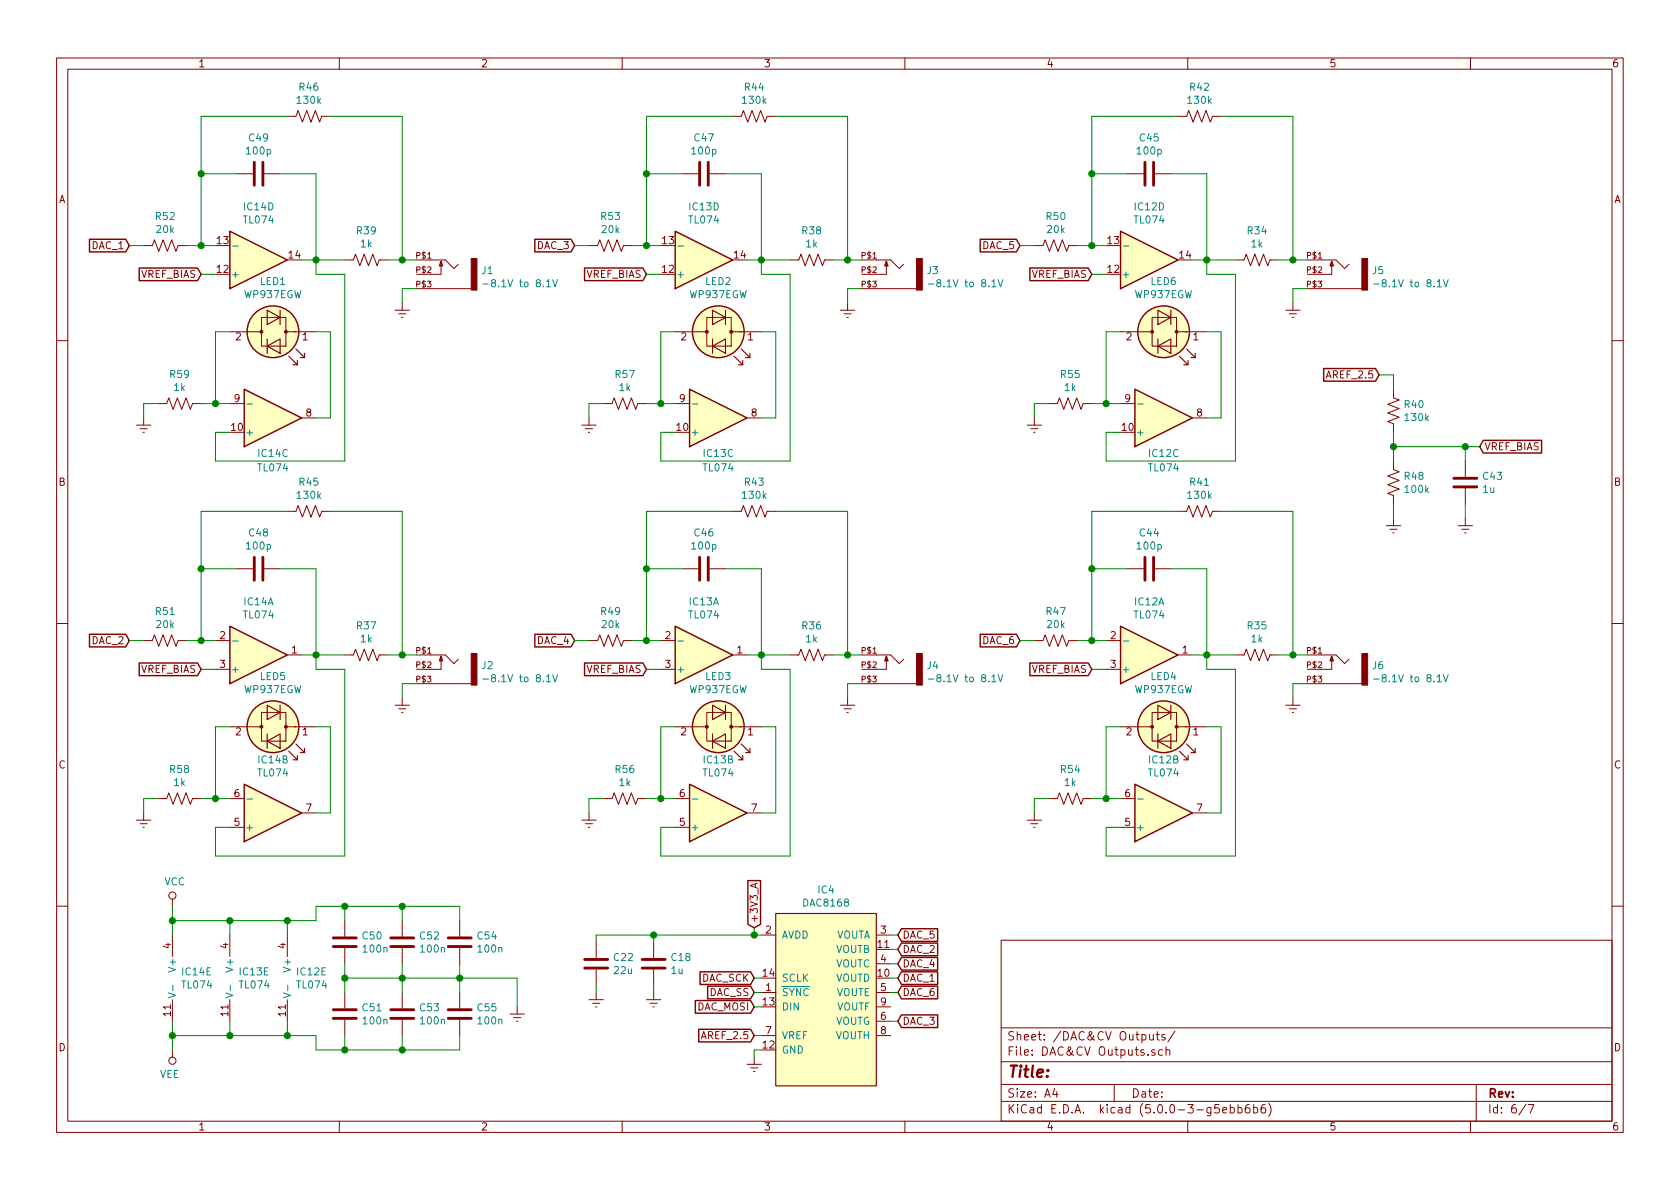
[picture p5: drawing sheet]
EESchema Schematic File Version 4
LIBS:Stages-cache
EELAYER 26 0
EELAYER END
$Descr A4 11693 8268
encoding utf-8
Sheet 6 7
Title ""
Date ""
Rev ""
Comp ""
Comment1 ""
Comment2 ""
Comment3 ""
Comment4 ""
$EndDescr
$Comp
L Amplifier_Operational:TL074 IC14
U 4 1
P 1800 1800
F 0 "IC14" H 1800 1433 50  0000 C CNN
F 1 "TL074" H 1800 1524 50  0000 C CNN
F 2 "Package_SO:TSSOP-14_4.4x5mm_P0.65mm" H 1750 1900 50  0001 C CNN
F 3 "http://www.ti.com/lit/ds/symlink/tl071.pdf" H 1850 2000 50  0001 C CNN
	4    1800 1800
	1    0    0    1   
$EndComp
$Comp
L Amplifier_Operational:TL074 IC14
U 3 1
P 1900 2900
F 0 "IC14" H 1900 3150 50  0000 C CNN
F 1 "TL074" H 1900 3250 50  0000 C CNN
F 2 "Package_SO:TSSOP-14_4.4x5mm_P0.65mm" H 1850 3000 50  0001 C CNN
F 3 "http://www.ti.com/lit/ds/symlink/tl071.pdf" H 1950 3100 50  0001 C CNN
	3    1900 2900
	1    0    0    1   
$EndComp
$Comp
L Device:LED_Dual_2pin LED1
U 1 1
P 1900 2300
F 0 "LED1" H 1900 1953 50  0000 C CNN
F 1 "WP937EGW" H 1900 2044 50  0000 C CNN
F 2 "LED_THT:LED_D3.0mm" H 1900 2300 50  0001 C CNN
F 3 "~" H 1900 2300 50  0001 C CNN
	1    1900 2300
	1    0    0    1   
$EndComp
$Comp
L Device:C C49
U 1 1
P 1800 1200
F 0 "C49" V 1548 1200 50  0000 C CNN
F 1 "100p" V 1639 1200 50  0000 C CNN
F 2 "Capacitor_SMD:C_0805_2012Metric" H 1838 1050 50  0001 C CNN
F 3 "~" H 1800 1200 50  0001 C CNN
	1    1800 1200
	0    1    1    0   
$EndComp
$Comp
L Device:R_US R39
U 1 1
P 2550 1800
F 0 "R39" V 2345 1800 50  0000 C CNN
F 1 "1k" V 2436 1800 50  0000 C CNN
F 2 "Resistor_SMD:R_0805_2012Metric" V 2590 1790 50  0001 C CNN
F 3 "~" H 2550 1800 50  0001 C CNN
	1    2550 1800
	0    1    1    0   
$EndComp
$Comp
L Device:R_US R59
U 1 1
P 1250 2800
F 0 "R59" V 1045 2800 50  0000 C CNN
F 1 "1k" V 1136 2800 50  0000 C CNN
F 2 "Resistor_SMD:R_0805_2012Metric" V 1290 2790 50  0001 C CNN
F 3 "~" H 1250 2800 50  0001 C CNN
	1    1250 2800
	0    1    1    0   
$EndComp
$Comp
L power:Earth #PWR0181
U 1 1
P 1000 2900
F 0 "#PWR0181" H 1000 2650 50  0001 C CNN
F 1 "Earth" H 1000 2750 50  0001 C CNN
F 2 "" H 1000 2900 50  0001 C CNN
F 3 "~" H 1000 2900 50  0001 C CNN
	1    1000 2900
	1    0    0    -1  
$EndComp
$Comp
L Device:R_US R46
U 1 1
P 2150 800
F 0 "R46" V 1945 800 50  0000 C CNN
F 1 "130k" V 2036 800 50  0000 C CNN
F 2 "Resistor_SMD:R_0805_2012Metric" V 2190 790 50  0001 C CNN
F 3 "~" H 2150 800 50  0001 C CNN
	1    2150 800 
	0    1    1    0   
$EndComp
$Comp
L Device:R_US R52
U 1 1
P 1150 1700
F 0 "R52" V 945 1700 50  0000 C CNN
F 1 "20k" V 1036 1700 50  0000 C CNN
F 2 "Resistor_SMD:R_0805_2012Metric" V 1190 1690 50  0001 C CNN
F 3 "~" H 1150 1700 50  0001 C CNN
	1    1150 1700
	0    1    1    0   
$EndComp
Text GLabel 900  1700 0    50   Input ~ 0
DAC_1
Text GLabel 1400 1900 0    50   Input ~ 0
VREF_BIAS
Wire Wire Line
	1500 1700 1400 1700
Wire Wire Line
	1000 1700 900  1700
Wire Wire Line
	1400 1200 1650 1200
Wire Wire Line
	1400 1200 1400 1700
Connection ~ 1400 1700
Wire Wire Line
	1400 1700 1300 1700
Wire Wire Line
	1950 1200 2200 1200
Wire Wire Line
	2200 1200 2200 1800
Wire Wire Line
	2200 1800 2100 1800
Wire Wire Line
	2200 1800 2400 1800
Connection ~ 2200 1800
Wire Wire Line
	2000 800  1400 800 
Wire Wire Line
	1400 800  1400 1200
Connection ~ 1400 1200
Wire Wire Line
	2300 800  2800 800 
Wire Wire Line
	2800 800  2800 1800
Wire Wire Line
	2800 1800 2700 1800
Wire Wire Line
	2200 2300 2300 2300
Wire Wire Line
	2300 2300 2300 2900
Wire Wire Line
	2300 2900 2200 2900
Wire Wire Line
	1600 2300 1500 2300
Wire Wire Line
	1500 2300 1500 2800
Wire Wire Line
	1500 2800 1600 2800
Wire Wire Line
	1500 2800 1400 2800
Connection ~ 1500 2800
Wire Wire Line
	1100 2800 1000 2800
Wire Wire Line
	1000 2800 1000 2900
Wire Wire Line
	2200 1800 2200 1900
Wire Wire Line
	2200 1900 2400 1900
Wire Wire Line
	2400 1900 2400 3200
Wire Wire Line
	2400 3200 1500 3200
Wire Wire Line
	1500 3200 1500 3000
Wire Wire Line
	1500 3000 1600 3000
$Comp
L WQP-PJ301M-12_JACK:WQP-PJ301M-12_JACK J1
U 1 1
P 3100 1900
F 0 "J1" H 3347 1928 50  0000 L CNN
F 1 "-8.1V to 8.1V" H 3347 1837 50  0000 L CNN
F 2 "WQP-PJ301M-12_JACK:WQP-PJ301M-12_JACK" H 3100 1900 50  0001 L BNN
F 3 "" H 3100 1900 50  0001 C CNN
	1    3100 1900
	1    0    0    -1  
$EndComp
$Comp
L power:Earth #PWR0182
U 1 1
P 2800 2100
F 0 "#PWR0182" H 2800 1850 50  0001 C CNN
F 1 "Earth" H 2800 1950 50  0001 C CNN
F 2 "" H 2800 2100 50  0001 C CNN
F 3 "~" H 2800 2100 50  0001 C CNN
	1    2800 2100
	1    0    0    -1  
$EndComp
Wire Wire Line
	2900 2000 2800 2000
Wire Wire Line
	2800 2000 2800 2100
Wire Wire Line
	2800 1800 2900 1800
Connection ~ 2800 1800
$Comp
L Amplifier_Operational:TL074 IC14
U 1 1
P 1800 4550
F 0 "IC14" H 1800 4183 50  0000 C CNN
F 1 "TL074" H 1800 4274 50  0000 C CNN
F 2 "Package_SO:TSSOP-14_4.4x5mm_P0.65mm" H 1750 4650 50  0001 C CNN
F 3 "http://www.ti.com/lit/ds/symlink/tl071.pdf" H 1850 4750 50  0001 C CNN
	1    1800 4550
	1    0    0    1   
$EndComp
$Comp
L Amplifier_Operational:TL074 IC14
U 2 1
P 1900 5650
F 0 "IC14" H 1900 5283 50  0000 C CNN
F 1 "TL074" H 1900 5374 50  0000 C CNN
F 2 "Package_SO:TSSOP-14_4.4x5mm_P0.65mm" H 1850 5750 50  0001 C CNN
F 3 "http://www.ti.com/lit/ds/symlink/tl071.pdf" H 1950 5850 50  0001 C CNN
	2    1900 5650
	1    0    0    1   
$EndComp
$Comp
L Device:LED_Dual_2pin LED5
U 1 1
P 1900 5050
F 0 "LED5" H 1900 4703 50  0000 C CNN
F 1 "WP937EGW" H 1900 4794 50  0000 C CNN
F 2 "LED_THT:LED_D3.0mm" H 1900 5050 50  0001 C CNN
F 3 "~" H 1900 5050 50  0001 C CNN
	1    1900 5050
	1    0    0    1   
$EndComp
$Comp
L Device:C C48
U 1 1
P 1800 3950
F 0 "C48" V 1548 3950 50  0000 C CNN
F 1 "100p" V 1639 3950 50  0000 C CNN
F 2 "Capacitor_SMD:C_0805_2012Metric" H 1838 3800 50  0001 C CNN
F 3 "~" H 1800 3950 50  0001 C CNN
	1    1800 3950
	0    1    1    0   
$EndComp
$Comp
L Device:R_US R37
U 1 1
P 2550 4550
F 0 "R37" V 2345 4550 50  0000 C CNN
F 1 "1k" V 2436 4550 50  0000 C CNN
F 2 "Resistor_SMD:R_0805_2012Metric" V 2590 4540 50  0001 C CNN
F 3 "~" H 2550 4550 50  0001 C CNN
	1    2550 4550
	0    1    1    0   
$EndComp
$Comp
L Device:R_US R58
U 1 1
P 1250 5550
F 0 "R58" V 1045 5550 50  0000 C CNN
F 1 "1k" V 1136 5550 50  0000 C CNN
F 2 "Resistor_SMD:R_0805_2012Metric" V 1290 5540 50  0001 C CNN
F 3 "~" H 1250 5550 50  0001 C CNN
	1    1250 5550
	0    1    1    0   
$EndComp
$Comp
L power:Earth #PWR0183
U 1 1
P 1000 5650
F 0 "#PWR0183" H 1000 5400 50  0001 C CNN
F 1 "Earth" H 1000 5500 50  0001 C CNN
F 2 "" H 1000 5650 50  0001 C CNN
F 3 "~" H 1000 5650 50  0001 C CNN
	1    1000 5650
	1    0    0    -1  
$EndComp
$Comp
L Device:R_US R45
U 1 1
P 2150 3550
F 0 "R45" V 1945 3550 50  0000 C CNN
F 1 "130k" V 2036 3550 50  0000 C CNN
F 2 "Resistor_SMD:R_0805_2012Metric" V 2190 3540 50  0001 C CNN
F 3 "~" H 2150 3550 50  0001 C CNN
	1    2150 3550
	0    1    1    0   
$EndComp
$Comp
L Device:R_US R51
U 1 1
P 1150 4450
F 0 "R51" V 945 4450 50  0000 C CNN
F 1 "20k" V 1036 4450 50  0000 C CNN
F 2 "Resistor_SMD:R_0805_2012Metric" V 1190 4440 50  0001 C CNN
F 3 "~" H 1150 4450 50  0001 C CNN
	1    1150 4450
	0    1    1    0   
$EndComp
Text GLabel 900  4450 0    50   Input ~ 0
DAC_2
Text GLabel 1400 4650 0    50   Input ~ 0
VREF_BIAS
Wire Wire Line
	1500 4450 1400 4450
Wire Wire Line
	1000 4450 900  4450
Wire Wire Line
	1400 3950 1650 3950
Wire Wire Line
	1400 3950 1400 4450
Connection ~ 1400 4450
Wire Wire Line
	1400 4450 1300 4450
Wire Wire Line
	1950 3950 2200 3950
Wire Wire Line
	2200 3950 2200 4550
Wire Wire Line
	2200 4550 2100 4550
Wire Wire Line
	2200 4550 2400 4550
Connection ~ 2200 4550
Wire Wire Line
	2000 3550 1400 3550
Wire Wire Line
	1400 3550 1400 3950
Connection ~ 1400 3950
Wire Wire Line
	2300 3550 2800 3550
Wire Wire Line
	2800 3550 2800 4550
Wire Wire Line
	2800 4550 2700 4550
Wire Wire Line
	2200 5050 2300 5050
Wire Wire Line
	2300 5050 2300 5650
Wire Wire Line
	2300 5650 2200 5650
Wire Wire Line
	1600 5050 1500 5050
Wire Wire Line
	1500 5050 1500 5550
Wire Wire Line
	1500 5550 1600 5550
Wire Wire Line
	1500 5550 1400 5550
Connection ~ 1500 5550
Wire Wire Line
	1100 5550 1000 5550
Wire Wire Line
	1000 5550 1000 5650
Wire Wire Line
	2200 4550 2200 4650
Wire Wire Line
	2200 4650 2400 4650
Wire Wire Line
	2400 4650 2400 5950
Wire Wire Line
	2400 5950 1500 5950
Wire Wire Line
	1500 5950 1500 5750
Wire Wire Line
	1500 5750 1600 5750
$Comp
L WQP-PJ301M-12_JACK:WQP-PJ301M-12_JACK J2
U 1 1
P 3100 4650
F 0 "J2" H 3347 4678 50  0000 L CNN
F 1 "-8.1V to 8.1V" H 3347 4587 50  0000 L CNN
F 2 "WQP-PJ301M-12_JACK:WQP-PJ301M-12_JACK" H 3100 4650 50  0001 L BNN
F 3 "" H 3100 4650 50  0001 C CNN
	1    3100 4650
	1    0    0    -1  
$EndComp
$Comp
L power:Earth #PWR0184
U 1 1
P 2800 4850
F 0 "#PWR0184" H 2800 4600 50  0001 C CNN
F 1 "Earth" H 2800 4700 50  0001 C CNN
F 2 "" H 2800 4850 50  0001 C CNN
F 3 "~" H 2800 4850 50  0001 C CNN
	1    2800 4850
	1    0    0    -1  
$EndComp
Wire Wire Line
	2900 4750 2800 4750
Wire Wire Line
	2800 4750 2800 4850
Wire Wire Line
	2800 4550 2900 4550
Connection ~ 2800 4550
Wire Wire Line
	1400 1900 1500 1900
Wire Wire Line
	1400 4650 1500 4650
$Comp
L Amplifier_Operational:TL074 IC13
U 4 1
P 4900 1800
F 0 "IC13" H 4900 1433 50  0000 C CNN
F 1 "TL074" H 4900 1524 50  0000 C CNN
F 2 "Package_SO:TSSOP-14_4.4x5mm_P0.65mm" H 4850 1900 50  0001 C CNN
F 3 "http://www.ti.com/lit/ds/symlink/tl071.pdf" H 4950 2000 50  0001 C CNN
	4    4900 1800
	1    0    0    1   
$EndComp
$Comp
L Amplifier_Operational:TL074 IC13
U 3 1
P 5000 2900
F 0 "IC13" H 5000 3150 50  0000 C CNN
F 1 "TL074" H 5000 3250 50  0000 C CNN
F 2 "Package_SO:TSSOP-14_4.4x5mm_P0.65mm" H 4950 3000 50  0001 C CNN
F 3 "http://www.ti.com/lit/ds/symlink/tl071.pdf" H 5050 3100 50  0001 C CNN
	3    5000 2900
	1    0    0    1   
$EndComp
$Comp
L Device:LED_Dual_2pin LED2
U 1 1
P 5000 2300
F 0 "LED2" H 5000 1953 50  0000 C CNN
F 1 "WP937EGW" H 5000 2044 50  0000 C CNN
F 2 "LED_THT:LED_D3.0mm" H 5000 2300 50  0001 C CNN
F 3 "~" H 5000 2300 50  0001 C CNN
	1    5000 2300
	1    0    0    1   
$EndComp
$Comp
L Device:C C47
U 1 1
P 4900 1200
F 0 "C47" V 4648 1200 50  0000 C CNN
F 1 "100p" V 4739 1200 50  0000 C CNN
F 2 "Capacitor_SMD:C_0805_2012Metric" H 4938 1050 50  0001 C CNN
F 3 "~" H 4900 1200 50  0001 C CNN
	1    4900 1200
	0    1    1    0   
$EndComp
$Comp
L Device:R_US R38
U 1 1
P 5650 1800
F 0 "R38" V 5445 1800 50  0000 C CNN
F 1 "1k" V 5536 1800 50  0000 C CNN
F 2 "Resistor_SMD:R_0805_2012Metric" V 5690 1790 50  0001 C CNN
F 3 "~" H 5650 1800 50  0001 C CNN
	1    5650 1800
	0    1    1    0   
$EndComp
$Comp
L Device:R_US R57
U 1 1
P 4350 2800
F 0 "R57" V 4145 2800 50  0000 C CNN
F 1 "1k" V 4236 2800 50  0000 C CNN
F 2 "Resistor_SMD:R_0805_2012Metric" V 4390 2790 50  0001 C CNN
F 3 "~" H 4350 2800 50  0001 C CNN
	1    4350 2800
	0    1    1    0   
$EndComp
$Comp
L power:Earth #PWR0185
U 1 1
P 4100 2900
F 0 "#PWR0185" H 4100 2650 50  0001 C CNN
F 1 "Earth" H 4100 2750 50  0001 C CNN
F 2 "" H 4100 2900 50  0001 C CNN
F 3 "~" H 4100 2900 50  0001 C CNN
	1    4100 2900
	1    0    0    -1  
$EndComp
$Comp
L Device:R_US R44
U 1 1
P 5250 800
F 0 "R44" V 5045 800 50  0000 C CNN
F 1 "130k" V 5136 800 50  0000 C CNN
F 2 "Resistor_SMD:R_0805_2012Metric" V 5290 790 50  0001 C CNN
F 3 "~" H 5250 800 50  0001 C CNN
	1    5250 800 
	0    1    1    0   
$EndComp
$Comp
L Device:R_US R53
U 1 1
P 4250 1700
F 0 "R53" V 4045 1700 50  0000 C CNN
F 1 "20k" V 4136 1700 50  0000 C CNN
F 2 "Resistor_SMD:R_0805_2012Metric" V 4290 1690 50  0001 C CNN
F 3 "~" H 4250 1700 50  0001 C CNN
	1    4250 1700
	0    1    1    0   
$EndComp
Text GLabel 4000 1700 0    50   Input ~ 0
DAC_3
Text GLabel 4500 1900 0    50   Input ~ 0
VREF_BIAS
Wire Wire Line
	4600 1700 4500 1700
Wire Wire Line
	4100 1700 4000 1700
Wire Wire Line
	4500 1200 4750 1200
Wire Wire Line
	4500 1200 4500 1700
Connection ~ 4500 1700
Wire Wire Line
	4500 1700 4400 1700
Wire Wire Line
	5050 1200 5300 1200
Wire Wire Line
	5300 1200 5300 1800
Wire Wire Line
	5300 1800 5200 1800
Wire Wire Line
	5300 1800 5500 1800
Connection ~ 5300 1800
Wire Wire Line
	5100 800  4500 800 
Wire Wire Line
	4500 800  4500 1200
Connection ~ 4500 1200
Wire Wire Line
	5400 800  5900 800 
Wire Wire Line
	5900 800  5900 1800
Wire Wire Line
	5900 1800 5800 1800
Wire Wire Line
	5300 2300 5400 2300
Wire Wire Line
	5400 2300 5400 2900
Wire Wire Line
	5400 2900 5300 2900
Wire Wire Line
	4700 2300 4600 2300
Wire Wire Line
	4600 2300 4600 2800
Wire Wire Line
	4600 2800 4700 2800
Wire Wire Line
	4600 2800 4500 2800
Connection ~ 4600 2800
Wire Wire Line
	4200 2800 4100 2800
Wire Wire Line
	4100 2800 4100 2900
Wire Wire Line
	5300 1800 5300 1900
Wire Wire Line
	5300 1900 5500 1900
Wire Wire Line
	5500 1900 5500 3200
Wire Wire Line
	5500 3200 4600 3200
Wire Wire Line
	4600 3200 4600 3000
Wire Wire Line
	4600 3000 4700 3000
$Comp
L WQP-PJ301M-12_JACK:WQP-PJ301M-12_JACK J3
U 1 1
P 6200 1900
F 0 "J3" H 6447 1928 50  0000 L CNN
F 1 "-8.1V to 8.1V" H 6447 1837 50  0000 L CNN
F 2 "WQP-PJ301M-12_JACK:WQP-PJ301M-12_JACK" H 6200 1900 50  0001 L BNN
F 3 "" H 6200 1900 50  0001 C CNN
	1    6200 1900
	1    0    0    -1  
$EndComp
$Comp
L power:Earth #PWR0186
U 1 1
P 5900 2100
F 0 "#PWR0186" H 5900 1850 50  0001 C CNN
F 1 "Earth" H 5900 1950 50  0001 C CNN
F 2 "" H 5900 2100 50  0001 C CNN
F 3 "~" H 5900 2100 50  0001 C CNN
	1    5900 2100
	1    0    0    -1  
$EndComp
Wire Wire Line
	6000 2000 5900 2000
Wire Wire Line
	5900 2000 5900 2100
Wire Wire Line
	5900 1800 6000 1800
Connection ~ 5900 1800
$Comp
L Amplifier_Operational:TL074 IC13
U 1 1
P 4900 4550
F 0 "IC13" H 4900 4183 50  0000 C CNN
F 1 "TL074" H 4900 4274 50  0000 C CNN
F 2 "Package_SO:TSSOP-14_4.4x5mm_P0.65mm" H 4850 4650 50  0001 C CNN
F 3 "http://www.ti.com/lit/ds/symlink/tl071.pdf" H 4950 4750 50  0001 C CNN
	1    4900 4550
	1    0    0    1   
$EndComp
$Comp
L Amplifier_Operational:TL074 IC13
U 2 1
P 5000 5650
F 0 "IC13" H 5000 5283 50  0000 C CNN
F 1 "TL074" H 5000 5374 50  0000 C CNN
F 2 "Package_SO:TSSOP-14_4.4x5mm_P0.65mm" H 4950 5750 50  0001 C CNN
F 3 "http://www.ti.com/lit/ds/symlink/tl071.pdf" H 5050 5850 50  0001 C CNN
	2    5000 5650
	1    0    0    1   
$EndComp
$Comp
L Device:LED_Dual_2pin LED3
U 1 1
P 5000 5050
F 0 "LED3" H 5000 4703 50  0000 C CNN
F 1 "WP937EGW" H 5000 4794 50  0000 C CNN
F 2 "LED_THT:LED_D3.0mm" H 5000 5050 50  0001 C CNN
F 3 "~" H 5000 5050 50  0001 C CNN
	1    5000 5050
	1    0    0    1   
$EndComp
$Comp
L Device:C C46
U 1 1
P 4900 3950
F 0 "C46" V 4648 3950 50  0000 C CNN
F 1 "100p" V 4739 3950 50  0000 C CNN
F 2 "Capacitor_SMD:C_0805_2012Metric" H 4938 3800 50  0001 C CNN
F 3 "~" H 4900 3950 50  0001 C CNN
	1    4900 3950
	0    1    1    0   
$EndComp
$Comp
L Device:R_US R36
U 1 1
P 5650 4550
F 0 "R36" V 5445 4550 50  0000 C CNN
F 1 "1k" V 5536 4550 50  0000 C CNN
F 2 "Resistor_SMD:R_0805_2012Metric" V 5690 4540 50  0001 C CNN
F 3 "~" H 5650 4550 50  0001 C CNN
	1    5650 4550
	0    1    1    0   
$EndComp
$Comp
L Device:R_US R56
U 1 1
P 4350 5550
F 0 "R56" V 4145 5550 50  0000 C CNN
F 1 "1k" V 4236 5550 50  0000 C CNN
F 2 "Resistor_SMD:R_0805_2012Metric" V 4390 5540 50  0001 C CNN
F 3 "~" H 4350 5550 50  0001 C CNN
	1    4350 5550
	0    1    1    0   
$EndComp
$Comp
L power:Earth #PWR0187
U 1 1
P 4100 5650
F 0 "#PWR0187" H 4100 5400 50  0001 C CNN
F 1 "Earth" H 4100 5500 50  0001 C CNN
F 2 "" H 4100 5650 50  0001 C CNN
F 3 "~" H 4100 5650 50  0001 C CNN
	1    4100 5650
	1    0    0    -1  
$EndComp
$Comp
L Device:R_US R43
U 1 1
P 5250 3550
F 0 "R43" V 5045 3550 50  0000 C CNN
F 1 "130k" V 5136 3550 50  0000 C CNN
F 2 "Resistor_SMD:R_0805_2012Metric" V 5290 3540 50  0001 C CNN
F 3 "~" H 5250 3550 50  0001 C CNN
	1    5250 3550
	0    1    1    0   
$EndComp
$Comp
L Device:R_US R49
U 1 1
P 4250 4450
F 0 "R49" V 4045 4450 50  0000 C CNN
F 1 "20k" V 4136 4450 50  0000 C CNN
F 2 "Resistor_SMD:R_0805_2012Metric" V 4290 4440 50  0001 C CNN
F 3 "~" H 4250 4450 50  0001 C CNN
	1    4250 4450
	0    1    1    0   
$EndComp
Text GLabel 4000 4450 0    50   Input ~ 0
DAC_4
Text GLabel 4500 4650 0    50   Input ~ 0
VREF_BIAS
Wire Wire Line
	4600 4450 4500 4450
Wire Wire Line
	4100 4450 4000 4450
Wire Wire Line
	4500 3950 4750 3950
Wire Wire Line
	4500 3950 4500 4450
Connection ~ 4500 4450
Wire Wire Line
	4500 4450 4400 4450
Wire Wire Line
	5050 3950 5300 3950
Wire Wire Line
	5300 3950 5300 4550
Wire Wire Line
	5300 4550 5200 4550
Wire Wire Line
	5300 4550 5500 4550
Connection ~ 5300 4550
Wire Wire Line
	5100 3550 4500 3550
Wire Wire Line
	4500 3550 4500 3950
Connection ~ 4500 3950
Wire Wire Line
	5400 3550 5900 3550
Wire Wire Line
	5900 3550 5900 4550
Wire Wire Line
	5900 4550 5800 4550
Wire Wire Line
	5300 5050 5400 5050
Wire Wire Line
	5400 5050 5400 5650
Wire Wire Line
	5400 5650 5300 5650
Wire Wire Line
	4700 5050 4600 5050
Wire Wire Line
	4600 5050 4600 5550
Wire Wire Line
	4600 5550 4700 5550
Wire Wire Line
	4600 5550 4500 5550
Connection ~ 4600 5550
Wire Wire Line
	4200 5550 4100 5550
Wire Wire Line
	4100 5550 4100 5650
Wire Wire Line
	5300 4550 5300 4650
Wire Wire Line
	5300 4650 5500 4650
Wire Wire Line
	5500 4650 5500 5950
Wire Wire Line
	5500 5950 4600 5950
Wire Wire Line
	4600 5950 4600 5750
Wire Wire Line
	4600 5750 4700 5750
$Comp
L WQP-PJ301M-12_JACK:WQP-PJ301M-12_JACK J4
U 1 1
P 6200 4650
F 0 "J4" H 6447 4678 50  0000 L CNN
F 1 "-8.1V to 8.1V" H 6447 4587 50  0000 L CNN
F 2 "WQP-PJ301M-12_JACK:WQP-PJ301M-12_JACK" H 6200 4650 50  0001 L BNN
F 3 "" H 6200 4650 50  0001 C CNN
	1    6200 4650
	1    0    0    -1  
$EndComp
$Comp
L power:Earth #PWR0188
U 1 1
P 5900 4850
F 0 "#PWR0188" H 5900 4600 50  0001 C CNN
F 1 "Earth" H 5900 4700 50  0001 C CNN
F 2 "" H 5900 4850 50  0001 C CNN
F 3 "~" H 5900 4850 50  0001 C CNN
	1    5900 4850
	1    0    0    -1  
$EndComp
Wire Wire Line
	6000 4750 5900 4750
Wire Wire Line
	5900 4750 5900 4850
Wire Wire Line
	5900 4550 6000 4550
Connection ~ 5900 4550
Wire Wire Line
	4500 1900 4600 1900
Wire Wire Line
	4500 4650 4600 4650
$Comp
L Amplifier_Operational:TL074 IC12
U 4 1
P 8000 1800
F 0 "IC12" H 8000 1433 50  0000 C CNN
F 1 "TL074" H 8000 1524 50  0000 C CNN
F 2 "Package_SO:TSSOP-14_4.4x5mm_P0.65mm" H 7950 1900 50  0001 C CNN
F 3 "http://www.ti.com/lit/ds/symlink/tl071.pdf" H 8050 2000 50  0001 C CNN
	4    8000 1800
	1    0    0    1   
$EndComp
$Comp
L Amplifier_Operational:TL074 IC12
U 3 1
P 8100 2900
F 0 "IC12" H 8100 3150 50  0000 C CNN
F 1 "TL074" H 8100 3250 50  0000 C CNN
F 2 "Package_SO:TSSOP-14_4.4x5mm_P0.65mm" H 8050 3000 50  0001 C CNN
F 3 "http://www.ti.com/lit/ds/symlink/tl071.pdf" H 8150 3100 50  0001 C CNN
	3    8100 2900
	1    0    0    1   
$EndComp
$Comp
L Device:LED_Dual_2pin LED6
U 1 1
P 8100 2300
F 0 "LED6" H 8100 1953 50  0000 C CNN
F 1 "WP937EGW" H 8100 2044 50  0000 C CNN
F 2 "LED_THT:LED_D3.0mm" H 8100 2300 50  0001 C CNN
F 3 "~" H 8100 2300 50  0001 C CNN
	1    8100 2300
	1    0    0    1   
$EndComp
$Comp
L Device:C C45
U 1 1
P 8000 1200
F 0 "C45" V 7748 1200 50  0000 C CNN
F 1 "100p" V 7839 1200 50  0000 C CNN
F 2 "Capacitor_SMD:C_0805_2012Metric" H 8038 1050 50  0001 C CNN
F 3 "~" H 8000 1200 50  0001 C CNN
	1    8000 1200
	0    1    1    0   
$EndComp
$Comp
L Device:R_US R34
U 1 1
P 8750 1800
F 0 "R34" V 8545 1800 50  0000 C CNN
F 1 "1k" V 8636 1800 50  0000 C CNN
F 2 "Resistor_SMD:R_0805_2012Metric" V 8790 1790 50  0001 C CNN
F 3 "~" H 8750 1800 50  0001 C CNN
	1    8750 1800
	0    1    1    0   
$EndComp
$Comp
L Device:R_US R55
U 1 1
P 7450 2800
F 0 "R55" V 7245 2800 50  0000 C CNN
F 1 "1k" V 7336 2800 50  0000 C CNN
F 2 "Resistor_SMD:R_0805_2012Metric" V 7490 2790 50  0001 C CNN
F 3 "~" H 7450 2800 50  0001 C CNN
	1    7450 2800
	0    1    1    0   
$EndComp
$Comp
L power:Earth #PWR0189
U 1 1
P 7200 2900
F 0 "#PWR0189" H 7200 2650 50  0001 C CNN
F 1 "Earth" H 7200 2750 50  0001 C CNN
F 2 "" H 7200 2900 50  0001 C CNN
F 3 "~" H 7200 2900 50  0001 C CNN
	1    7200 2900
	1    0    0    -1  
$EndComp
$Comp
L Device:R_US R42
U 1 1
P 8350 800
F 0 "R42" V 8145 800 50  0000 C CNN
F 1 "130k" V 8236 800 50  0000 C CNN
F 2 "Resistor_SMD:R_0805_2012Metric" V 8390 790 50  0001 C CNN
F 3 "~" H 8350 800 50  0001 C CNN
	1    8350 800 
	0    1    1    0   
$EndComp
$Comp
L Device:R_US R50
U 1 1
P 7350 1700
F 0 "R50" V 7145 1700 50  0000 C CNN
F 1 "20k" V 7236 1700 50  0000 C CNN
F 2 "Resistor_SMD:R_0805_2012Metric" V 7390 1690 50  0001 C CNN
F 3 "~" H 7350 1700 50  0001 C CNN
	1    7350 1700
	0    1    1    0   
$EndComp
Text GLabel 7100 1700 0    50   Input ~ 0
DAC_5
Text GLabel 7600 1900 0    50   Input ~ 0
VREF_BIAS
Wire Wire Line
	7700 1700 7600 1700
Wire Wire Line
	7200 1700 7100 1700
Wire Wire Line
	7600 1200 7850 1200
Wire Wire Line
	7600 1200 7600 1700
Connection ~ 7600 1700
Wire Wire Line
	7600 1700 7500 1700
Wire Wire Line
	8150 1200 8400 1200
Wire Wire Line
	8400 1200 8400 1800
Wire Wire Line
	8400 1800 8300 1800
Wire Wire Line
	8400 1800 8600 1800
Connection ~ 8400 1800
Wire Wire Line
	8200 800  7600 800 
Wire Wire Line
	7600 800  7600 1200
Connection ~ 7600 1200
Wire Wire Line
	8500 800  9000 800 
Wire Wire Line
	9000 800  9000 1800
Wire Wire Line
	9000 1800 8900 1800
Wire Wire Line
	8400 2300 8500 2300
Wire Wire Line
	8500 2300 8500 2900
Wire Wire Line
	8500 2900 8400 2900
Wire Wire Line
	7800 2300 7700 2300
Wire Wire Line
	7700 2300 7700 2800
Wire Wire Line
	7700 2800 7800 2800
Wire Wire Line
	7700 2800 7600 2800
Connection ~ 7700 2800
Wire Wire Line
	7300 2800 7200 2800
Wire Wire Line
	7200 2800 7200 2900
Wire Wire Line
	8400 1800 8400 1900
Wire Wire Line
	8400 1900 8600 1900
Wire Wire Line
	8600 1900 8600 3200
Wire Wire Line
	8600 3200 7700 3200
Wire Wire Line
	7700 3200 7700 3000
Wire Wire Line
	7700 3000 7800 3000
$Comp
L WQP-PJ301M-12_JACK:WQP-PJ301M-12_JACK J5
U 1 1
P 9300 1900
F 0 "J5" H 9547 1928 50  0000 L CNN
F 1 "-8.1V to 8.1V" H 9547 1837 50  0000 L CNN
F 2 "WQP-PJ301M-12_JACK:WQP-PJ301M-12_JACK" H 9300 1900 50  0001 L BNN
F 3 "" H 9300 1900 50  0001 C CNN
	1    9300 1900
	1    0    0    -1  
$EndComp
$Comp
L power:Earth #PWR0190
U 1 1
P 9000 2100
F 0 "#PWR0190" H 9000 1850 50  0001 C CNN
F 1 "Earth" H 9000 1950 50  0001 C CNN
F 2 "" H 9000 2100 50  0001 C CNN
F 3 "~" H 9000 2100 50  0001 C CNN
	1    9000 2100
	1    0    0    -1  
$EndComp
Wire Wire Line
	9100 2000 9000 2000
Wire Wire Line
	9000 2000 9000 2100
Wire Wire Line
	9000 1800 9100 1800
Connection ~ 9000 1800
$Comp
L Amplifier_Operational:TL074 IC12
U 1 1
P 8000 4550
F 0 "IC12" H 8000 4183 50  0000 C CNN
F 1 "TL074" H 8000 4274 50  0000 C CNN
F 2 "Package_SO:TSSOP-14_4.4x5mm_P0.65mm" H 7950 4650 50  0001 C CNN
F 3 "http://www.ti.com/lit/ds/symlink/tl071.pdf" H 8050 4750 50  0001 C CNN
	1    8000 4550
	1    0    0    1   
$EndComp
$Comp
L Amplifier_Operational:TL074 IC12
U 2 1
P 8100 5650
F 0 "IC12" H 8100 5283 50  0000 C CNN
F 1 "TL074" H 8100 5374 50  0000 C CNN
F 2 "Package_SO:TSSOP-14_4.4x5mm_P0.65mm" H 8050 5750 50  0001 C CNN
F 3 "http://www.ti.com/lit/ds/symlink/tl071.pdf" H 8150 5850 50  0001 C CNN
	2    8100 5650
	1    0    0    1   
$EndComp
$Comp
L Device:LED_Dual_2pin LED4
U 1 1
P 8100 5050
F 0 "LED4" H 8100 4703 50  0000 C CNN
F 1 "WP937EGW" H 8100 4794 50  0000 C CNN
F 2 "LED_THT:LED_D3.0mm" H 8100 5050 50  0001 C CNN
F 3 "~" H 8100 5050 50  0001 C CNN
	1    8100 5050
	1    0    0    1   
$EndComp
$Comp
L Device:C C44
U 1 1
P 8000 3950
F 0 "C44" V 7748 3950 50  0000 C CNN
F 1 "100p" V 7839 3950 50  0000 C CNN
F 2 "Capacitor_SMD:C_0805_2012Metric" H 8038 3800 50  0001 C CNN
F 3 "~" H 8000 3950 50  0001 C CNN
	1    8000 3950
	0    1    1    0   
$EndComp
$Comp
L Device:R_US R35
U 1 1
P 8750 4550
F 0 "R35" V 8545 4550 50  0000 C CNN
F 1 "1k" V 8636 4550 50  0000 C CNN
F 2 "Resistor_SMD:R_0805_2012Metric" V 8790 4540 50  0001 C CNN
F 3 "~" H 8750 4550 50  0001 C CNN
	1    8750 4550
	0    1    1    0   
$EndComp
$Comp
L Device:R_US R54
U 1 1
P 7450 5550
F 0 "R54" V 7245 5550 50  0000 C CNN
F 1 "1k" V 7336 5550 50  0000 C CNN
F 2 "Resistor_SMD:R_0805_2012Metric" V 7490 5540 50  0001 C CNN
F 3 "~" H 7450 5550 50  0001 C CNN
	1    7450 5550
	0    1    1    0   
$EndComp
$Comp
L power:Earth #PWR0191
U 1 1
P 7200 5650
F 0 "#PWR0191" H 7200 5400 50  0001 C CNN
F 1 "Earth" H 7200 5500 50  0001 C CNN
F 2 "" H 7200 5650 50  0001 C CNN
F 3 "~" H 7200 5650 50  0001 C CNN
	1    7200 5650
	1    0    0    -1  
$EndComp
$Comp
L Device:R_US R41
U 1 1
P 8350 3550
F 0 "R41" V 8145 3550 50  0000 C CNN
F 1 "130k" V 8236 3550 50  0000 C CNN
F 2 "Resistor_SMD:R_0805_2012Metric" V 8390 3540 50  0001 C CNN
F 3 "~" H 8350 3550 50  0001 C CNN
	1    8350 3550
	0    1    1    0   
$EndComp
$Comp
L Device:R_US R47
U 1 1
P 7350 4450
F 0 "R47" V 7145 4450 50  0000 C CNN
F 1 "20k" V 7236 4450 50  0000 C CNN
F 2 "Resistor_SMD:R_0805_2012Metric" V 7390 4440 50  0001 C CNN
F 3 "~" H 7350 4450 50  0001 C CNN
	1    7350 4450
	0    1    1    0   
$EndComp
Text GLabel 7100 4450 0    50   Input ~ 0
DAC_6
Text GLabel 7600 4650 0    50   Input ~ 0
VREF_BIAS
Wire Wire Line
	7700 4450 7600 4450
Wire Wire Line
	7200 4450 7100 4450
Wire Wire Line
	7600 3950 7850 3950
Wire Wire Line
	7600 3950 7600 4450
Connection ~ 7600 4450
Wire Wire Line
	7600 4450 7500 4450
Wire Wire Line
	8150 3950 8400 3950
Wire Wire Line
	8400 3950 8400 4550
Wire Wire Line
	8400 4550 8300 4550
Wire Wire Line
	8400 4550 8600 4550
Connection ~ 8400 4550
Wire Wire Line
	8200 3550 7600 3550
Wire Wire Line
	7600 3550 7600 3950
Connection ~ 7600 3950
Wire Wire Line
	8500 3550 9000 3550
Wire Wire Line
	9000 3550 9000 4550
Wire Wire Line
	9000 4550 8900 4550
Wire Wire Line
	8400 5050 8500 5050
Wire Wire Line
	8500 5050 8500 5650
Wire Wire Line
	8500 5650 8400 5650
Wire Wire Line
	7800 5050 7700 5050
Wire Wire Line
	7700 5050 7700 5550
Wire Wire Line
	7700 5550 7800 5550
Wire Wire Line
	7700 5550 7600 5550
Connection ~ 7700 5550
Wire Wire Line
	7300 5550 7200 5550
Wire Wire Line
	7200 5550 7200 5650
Wire Wire Line
	8400 4550 8400 4650
Wire Wire Line
	8400 4650 8600 4650
Wire Wire Line
	8600 4650 8600 5950
Wire Wire Line
	8600 5950 7700 5950
Wire Wire Line
	7700 5950 7700 5750
Wire Wire Line
	7700 5750 7800 5750
$Comp
L WQP-PJ301M-12_JACK:WQP-PJ301M-12_JACK J6
U 1 1
P 9300 4650
F 0 "J6" H 9547 4678 50  0000 L CNN
F 1 "-8.1V to 8.1V" H 9547 4587 50  0000 L CNN
F 2 "WQP-PJ301M-12_JACK:WQP-PJ301M-12_JACK" H 9300 4650 50  0001 L BNN
F 3 "" H 9300 4650 50  0001 C CNN
	1    9300 4650
	1    0    0    -1  
$EndComp
$Comp
L power:Earth #PWR0192
U 1 1
P 9000 4850
F 0 "#PWR0192" H 9000 4600 50  0001 C CNN
F 1 "Earth" H 9000 4700 50  0001 C CNN
F 2 "" H 9000 4850 50  0001 C CNN
F 3 "~" H 9000 4850 50  0001 C CNN
	1    9000 4850
	1    0    0    -1  
$EndComp
Wire Wire Line
	9100 4750 9000 4750
Wire Wire Line
	9000 4750 9000 4850
Wire Wire Line
	9000 4550 9100 4550
Connection ~ 9000 4550
Wire Wire Line
	7600 1900 7700 1900
Wire Wire Line
	7600 4650 7700 4650
$Comp
L Amplifier_Operational:TL074 IC14
U 5 1
P 1300 6800
F 0 "IC14" H 1258 6846 50  0000 L CNN
F 1 "TL074" H 1258 6755 50  0000 L CNN
F 2 "Package_SO:TSSOP-14_4.4x5mm_P0.65mm" H 1250 6900 50  0001 C CNN
F 3 "http://www.ti.com/lit/ds/symlink/tl071.pdf" H 1350 7000 50  0001 C CNN
	5    1300 6800
	1    0    0    -1  
$EndComp
$Comp
L Amplifier_Operational:TL074 IC13
U 5 1
P 1700 6800
F 0 "IC13" H 1658 6846 50  0000 L CNN
F 1 "TL074" H 1658 6755 50  0000 L CNN
F 2 "Package_SO:TSSOP-14_4.4x5mm_P0.65mm" H 1650 6900 50  0001 C CNN
F 3 "http://www.ti.com/lit/ds/symlink/tl071.pdf" H 1750 7000 50  0001 C CNN
	5    1700 6800
	1    0    0    -1  
$EndComp
$Comp
L Amplifier_Operational:TL074 IC12
U 5 1
P 2100 6800
F 0 "IC12" H 2058 6846 50  0000 L CNN
F 1 "TL074" H 2058 6755 50  0000 L CNN
F 2 "Package_SO:TSSOP-14_4.4x5mm_P0.65mm" H 2050 6900 50  0001 C CNN
F 3 "http://www.ti.com/lit/ds/symlink/tl071.pdf" H 2150 7000 50  0001 C CNN
	5    2100 6800
	1    0    0    -1  
$EndComp
$Comp
L Device:C C50
U 1 1
P 2400 6550
F 0 "C50" H 2515 6596 50  0000 L CNN
F 1 "100n" H 2515 6505 50  0000 L CNN
F 2 "Capacitor_SMD:C_0805_2012Metric" H 2438 6400 50  0001 C CNN
F 3 "~" H 2400 6550 50  0001 C CNN
	1    2400 6550
	1    0    0    -1  
$EndComp
$Comp
L Device:C C52
U 1 1
P 2800 6550
F 0 "C52" H 2915 6596 50  0000 L CNN
F 1 "100n" H 2915 6505 50  0000 L CNN
F 2 "Capacitor_SMD:C_0805_2012Metric" H 2838 6400 50  0001 C CNN
F 3 "~" H 2800 6550 50  0001 C CNN
	1    2800 6550
	1    0    0    -1  
$EndComp
$Comp
L Device:C C54
U 1 1
P 3200 6550
F 0 "C54" H 3315 6596 50  0000 L CNN
F 1 "100n" H 3315 6505 50  0000 L CNN
F 2 "Capacitor_SMD:C_0805_2012Metric" H 3238 6400 50  0001 C CNN
F 3 "~" H 3200 6550 50  0001 C CNN
	1    3200 6550
	1    0    0    -1  
$EndComp
$Comp
L Device:C C51
U 1 1
P 2400 7050
F 0 "C51" H 2515 7096 50  0000 L CNN
F 1 "100n" H 2515 7005 50  0000 L CNN
F 2 "Capacitor_SMD:C_0805_2012Metric" H 2438 6900 50  0001 C CNN
F 3 "~" H 2400 7050 50  0001 C CNN
	1    2400 7050
	1    0    0    -1  
$EndComp
$Comp
L Device:C C53
U 1 1
P 2800 7050
F 0 "C53" H 2915 7096 50  0000 L CNN
F 1 "100n" H 2915 7005 50  0000 L CNN
F 2 "Capacitor_SMD:C_0805_2012Metric" H 2838 6900 50  0001 C CNN
F 3 "~" H 2800 7050 50  0001 C CNN
	1    2800 7050
	1    0    0    -1  
$EndComp
$Comp
L Device:C C55
U 1 1
P 3200 7050
F 0 "C55" H 3315 7096 50  0000 L CNN
F 1 "100n" H 3315 7005 50  0000 L CNN
F 2 "Capacitor_SMD:C_0805_2012Metric" H 3238 6900 50  0001 C CNN
F 3 "~" H 3200 7050 50  0001 C CNN
	1    3200 7050
	1    0    0    -1  
$EndComp
$Comp
L power:Earth #PWR0193
U 1 1
P 3600 7000
F 0 "#PWR0193" H 3600 6750 50  0001 C CNN
F 1 "Earth" H 3600 6850 50  0001 C CNN
F 2 "" H 3600 7000 50  0001 C CNN
F 3 "~" H 3600 7000 50  0001 C CNN
	1    3600 7000
	1    0    0    -1  
$EndComp
$Comp
L power:VCC #PWR0194
U 1 1
P 1200 6300
F 0 "#PWR0194" H 1200 6150 50  0001 C CNN
F 1 "VCC" H 1217 6473 50  0000 C CNN
F 2 "" H 1200 6300 50  0001 C CNN
F 3 "" H 1200 6300 50  0001 C CNN
	1    1200 6300
	1    0    0    -1  
$EndComp
$Comp
L power:VEE #PWR0195
U 1 1
P 1200 7300
F 0 "#PWR0195" H 1200 7150 50  0001 C CNN
F 1 "VEE" H 1218 7473 50  0000 C CNN
F 2 "" H 1200 7300 50  0001 C CNN
F 3 "" H 1200 7300 50  0001 C CNN
	1    1200 7300
	-1   0    0    1   
$EndComp
Wire Wire Line
	1200 6300 1200 6400
Wire Wire Line
	1200 6400 1600 6400
Wire Wire Line
	2200 6400 2200 6300
Wire Wire Line
	2200 6300 2400 6300
Wire Wire Line
	3200 6300 3200 6400
Connection ~ 1200 6400
Wire Wire Line
	1200 6400 1200 6500
Wire Wire Line
	2400 6300 2400 6400
Connection ~ 2400 6300
Wire Wire Line
	2400 6300 2800 6300
Connection ~ 2800 6300
Wire Wire Line
	2800 6300 3200 6300
Wire Wire Line
	2800 6300 2800 6400
Wire Wire Line
	2000 6500 2000 6400
Connection ~ 2000 6400
Wire Wire Line
	2000 6400 2200 6400
Wire Wire Line
	1600 6500 1600 6400
Connection ~ 1600 6400
Wire Wire Line
	1600 6400 2000 6400
Wire Wire Line
	1200 7100 1200 7200
Wire Wire Line
	1200 7200 1600 7200
Wire Wire Line
	2000 7200 2000 7100
Connection ~ 1200 7200
Wire Wire Line
	1200 7200 1200 7300
Wire Wire Line
	1600 7200 1600 7100
Connection ~ 1600 7200
Wire Wire Line
	1600 7200 2000 7200
Wire Wire Line
	2000 7200 2200 7200
Wire Wire Line
	2200 7200 2200 7300
Wire Wire Line
	2200 7300 2400 7300
Wire Wire Line
	3200 7300 3200 7200
Connection ~ 2000 7200
Wire Wire Line
	2800 7200 2800 7300
Connection ~ 2800 7300
Wire Wire Line
	2800 7300 3200 7300
Wire Wire Line
	2400 7200 2400 7300
Connection ~ 2400 7300
Wire Wire Line
	2400 7300 2800 7300
Wire Wire Line
	2400 6900 2400 6800
Wire Wire Line
	2800 6700 2800 6800
Wire Wire Line
	3200 6700 3200 6800
Wire Wire Line
	2400 6800 2800 6800
Connection ~ 2400 6800
Wire Wire Line
	2400 6800 2400 6700
Connection ~ 2800 6800
Wire Wire Line
	2800 6800 2800 6900
Wire Wire Line
	2800 6800 3200 6800
Connection ~ 3200 6800
Wire Wire Line
	3200 6800 3200 6900
Wire Wire Line
	3200 6800 3600 6800
Wire Wire Line
	3600 6800 3600 7000
$Comp
L Analog_DAC:DAC8168 IC4
U 1 1
P 5800 6750
F 0 "IC4" H 5750 7316 50  0000 C CNN
F 1 "DAC8168" H 5750 7225 50  0000 C CNN
F 2 "Package_SO:TSSOP-14_4.4x5mm_P0.65mm" H 6250 6950 50  0001 C CNN
F 3 "http://www.ti.com/lit/ds/symlink/dac8168.pdf" H 5850 6750 50  0001 C CNN
	1    5800 6750
	1    0    0    -1  
$EndComp
Text GLabel 5250 6450 1    50   Input ~ 0
+3V3_A
Text GLabel 6250 6500 2    50   Input ~ 0
DAC_5
Text GLabel 6250 6600 2    50   Input ~ 0
DAC_2
Text GLabel 6250 6700 2    50   Input ~ 0
DAC_4
Text GLabel 6250 6800 2    50   Input ~ 0
DAC_1
Text GLabel 6250 6900 2    50   Input ~ 0
DAC_6
Text GLabel 6250 7100 2    50   Input ~ 0
DAC_3
Text GLabel 5250 6800 0    50   Input ~ 0
DAC_SCK
Text GLabel 5250 6900 0    50   Input ~ 0
DAC_SS
Text GLabel 5250 7000 0    50   Input ~ 0
DAC_MOSI
Text GLabel 5250 7200 0    50   Input ~ 0
AREF_2.5
$Comp
L power:Earth #PWR0196
U 1 1
P 5250 7350
F 0 "#PWR0196" H 5250 7100 50  0001 C CNN
F 1 "Earth" H 5250 7200 50  0001 C CNN
F 2 "" H 5250 7350 50  0001 C CNN
F 3 "~" H 5250 7350 50  0001 C CNN
	1    5250 7350
	1    0    0    -1  
$EndComp
$Comp
L Device:C C18
U 1 1
P 4550 6700
F 0 "C18" H 4665 6746 50  0000 L CNN
F 1 "1u" H 4665 6655 50  0000 L CNN
F 2 "Capacitor_SMD:C_0805_2012Metric" H 4588 6550 50  0001 C CNN
F 3 "~" H 4550 6700 50  0001 C CNN
	1    4550 6700
	1    0    0    -1  
$EndComp
$Comp
L Device:C C22
U 1 1
P 4150 6700
F 0 "C22" H 4265 6746 50  0000 L CNN
F 1 "22u" H 4265 6655 50  0000 L CNN
F 2 "Capacitor_SMD:C_1206_3216Metric" H 4188 6550 50  0001 C CNN
F 3 "~" H 4150 6700 50  0001 C CNN
	1    4150 6700
	1    0    0    -1  
$EndComp
$Comp
L power:Earth #PWR0197
U 1 1
P 4550 6900
F 0 "#PWR0197" H 4550 6650 50  0001 C CNN
F 1 "Earth" H 4550 6750 50  0001 C CNN
F 2 "" H 4550 6900 50  0001 C CNN
F 3 "~" H 4550 6900 50  0001 C CNN
	1    4550 6900
	1    0    0    -1  
$EndComp
$Comp
L power:Earth #PWR0198
U 1 1
P 4150 6900
F 0 "#PWR0198" H 4150 6650 50  0001 C CNN
F 1 "Earth" H 4150 6750 50  0001 C CNN
F 2 "" H 4150 6900 50  0001 C CNN
F 3 "~" H 4150 6900 50  0001 C CNN
	1    4150 6900
	1    0    0    -1  
$EndComp
Wire Wire Line
	4150 6850 4150 6900
Wire Wire Line
	4550 6850 4550 6900
Wire Wire Line
	4150 6550 4150 6500
Wire Wire Line
	4150 6500 4550 6500
Wire Wire Line
	5250 6450 5250 6500
Connection ~ 5250 6500
Wire Wire Line
	5250 6500 5300 6500
Wire Wire Line
	4550 6550 4550 6500
Connection ~ 4550 6500
Wire Wire Line
	4550 6500 5250 6500
Wire Wire Line
	5250 6800 5300 6800
Wire Wire Line
	5250 6900 5300 6900
Wire Wire Line
	5250 7000 5300 7000
Wire Wire Line
	5250 7200 5300 7200
Wire Wire Line
	5300 7300 5250 7300
Wire Wire Line
	5250 7300 5250 7350
Wire Wire Line
	6200 6500 6250 6500
Wire Wire Line
	6200 6600 6250 6600
Wire Wire Line
	6200 6700 6250 6700
Wire Wire Line
	6200 6800 6250 6800
Wire Wire Line
	6200 6900 6250 6900
Wire Wire Line
	6200 7100 6250 7100
Text GLabel 9600 2600 0    50   Input ~ 0
AREF_2.5
$Comp
L Device:R_US R40
U 1 1
P 9700 2850
F 0 "R40" H 9768 2896 50  0000 L CNN
F 1 "130k" H 9768 2805 50  0000 L CNN
F 2 "Resistor_SMD:R_0805_2012Metric" V 9740 2840 50  0001 C CNN
F 3 "~" H 9700 2850 50  0001 C CNN
	1    9700 2850
	1    0    0    -1  
$EndComp
$Comp
L Device:R_US R48
U 1 1
P 9700 3350
F 0 "R48" H 9768 3396 50  0000 L CNN
F 1 "100k" H 9768 3305 50  0000 L CNN
F 2 "Resistor_SMD:R_0805_2012Metric" V 9740 3340 50  0001 C CNN
F 3 "~" H 9700 3350 50  0001 C CNN
	1    9700 3350
	1    0    0    -1  
$EndComp
$Comp
L Device:C C43
U 1 1
P 10200 3350
F 0 "C43" H 10315 3396 50  0000 L CNN
F 1 "1u" H 10315 3305 50  0000 L CNN
F 2 "Capacitor_SMD:C_0805_2012Metric" H 10238 3200 50  0001 C CNN
F 3 "~" H 10200 3350 50  0001 C CNN
	1    10200 3350
	1    0    0    -1  
$EndComp
$Comp
L power:Earth #PWR0217
U 1 1
P 9700 3600
F 0 "#PWR0217" H 9700 3350 50  0001 C CNN
F 1 "Earth" H 9700 3450 50  0001 C CNN
F 2 "" H 9700 3600 50  0001 C CNN
F 3 "~" H 9700 3600 50  0001 C CNN
	1    9700 3600
	1    0    0    -1  
$EndComp
$Comp
L power:Earth #PWR0218
U 1 1
P 10200 3600
F 0 "#PWR0218" H 10200 3350 50  0001 C CNN
F 1 "Earth" H 10200 3450 50  0001 C CNN
F 2 "" H 10200 3600 50  0001 C CNN
F 3 "~" H 10200 3600 50  0001 C CNN
	1    10200 3600
	1    0    0    -1  
$EndComp
Wire Wire Line
	9600 2600 9700 2600
Wire Wire Line
	9700 2600 9700 2700
Wire Wire Line
	9700 3000 9700 3100
Wire Wire Line
	9700 3100 10200 3100
Wire Wire Line
	10200 3100 10200 3200
Connection ~ 9700 3100
Wire Wire Line
	9700 3100 9700 3200
Wire Wire Line
	10200 3500 10200 3600
Wire Wire Line
	9700 3500 9700 3600
Text GLabel 10300 3100 2    50   Input ~ 0
VREF_BIAS
Wire Wire Line
	10200 3100 10300 3100
Connection ~ 10200 3100
$EndSCHEMATC
